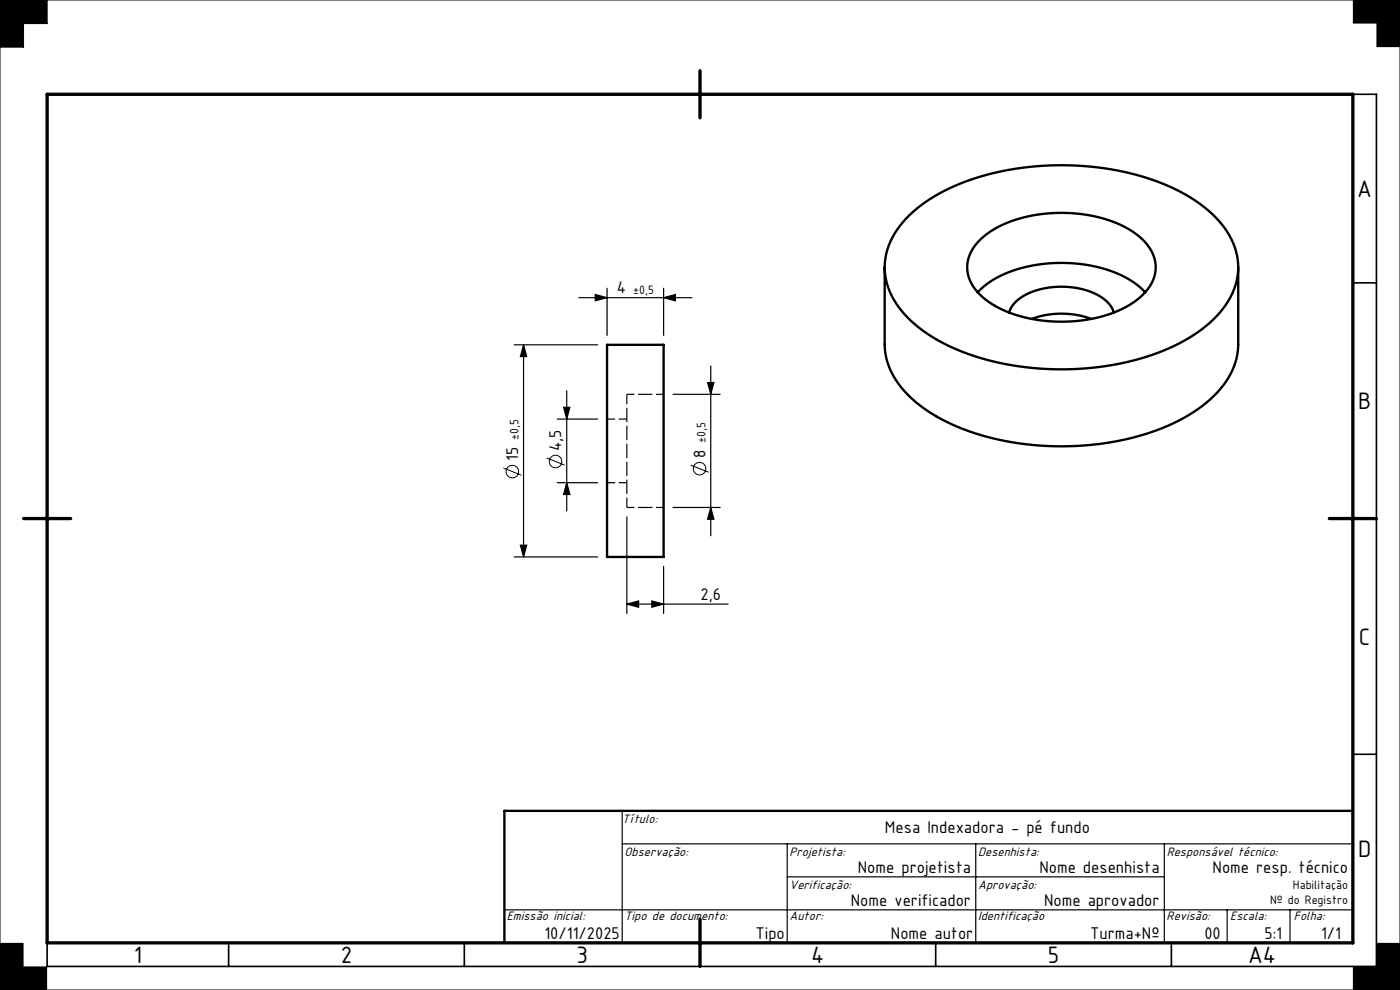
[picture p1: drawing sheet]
<svg xmlns="http://www.w3.org/2000/svg" width="297mm" height="210mm" viewBox="0 0 297 210" stroke-linecap="round" stroke-linejoin="round" font-family="sans-serif">
<g fill="none" stroke="#000" stroke-width=".21">
<path d="M0 0h297v210h-297zM10 0v5h-5v5h-5M148.1 19.6l.8 .8M148.5 19.5v1M148.9 19.6l-.8 .8M148 20h1M106.8 99.3l3.8 1.5M116 97.1l3.8 1.6M146.5 98.7l3.8 1.5M9.5 110h1M9.6 109.6l.8 .8M10 109.5v1"/>
<path d="M10.4 109.6l-.8 .8"/>
<circle cx="117.9" cy="97.9" r="1.33"/>
<circle cx="148.4" cy="99.4" r="1.33"/>
<circle cx="108.7" cy="100" r="1.33"/>
</g>
<g fill="none" stroke="#000" stroke-width=".25">
<path d="M109.1 73.1h17.7M111.1 73.1l.6 2.5h-1.3zM111.1 73.1v45M122.8 63.1h24M126.3 62.5l2.5 .6-2.5 .7zM128.8 61.1v10M140.8 63.1l2.5-.6v1.3zM140.8 61.1v10M150.8 77.6v36M118.2 88.9h8.6M119.6 86.4h1.3l-.7 2.5zM120.2 82.9v25.5"/>
<path d="M142.8 83.6h10M150.1 81.1h1.3l-.6 2.5zM109.1 118.1h17.7M110.4 115.6h1.3l-.6 2.5zM118.2 102.4h8.6M120.2 102.4l.7 2.5h-1.3zM133 109.6v20.5M142.8 107.6h10M150.8 107.6l.6 2.5h-1.3zM133 128.1l2.5-.6v1.3zM133 128.1h21.5M138.3 127.5l2.5 .6-2.5 .7z"/>
<path d="M140.8 120.1v10M132 179h155M132 172v28M167 179v21M207 179v21M247 179v21M107 193h180M167 186h80M260.3 193v7M273.7 193v7"/>
</g>
<path d="M10 20h282v185h-282zM287 20v180h-277M287 60h5M282 110h10M287 160h5M148.5 195v10M48.5 200v5M98.5 200v5M198.5 200v5M248.5 200v5" fill="none" stroke="#000" stroke-width=".35"/>
<path d="M187.7 56.7v16.3a16.1 16.1 0 0 0 6.3 12.1 43.5 43.5 0 0 0 22.2 8.9 59.1 59.1 0 0 0 33.9-4.8 23.3 23.3 0 0 0 11.7-11.4l.5-1.6 .4-2.5v-17M192.9 45.7a39.9 39.9 0 0 1 19.8-9.4 60.6 60.6 0 0 1 35.7 3.4 25.7 25.7 0 0 1 12.8 11 13.6 13.6 0 0 1-2.3 15.5 35.8 35.8 0 0 1-18.5 10.3 60.9 60.9 0 0 1-38.5-2.8 25.7 25.7 0 0 1-12.7-11 13.6 13.6 0 0 1 2.3-15.5zM208.1 50.7a24.8 24.8 0 0 1 15.7-5.5 28.1 28.1 0 0 1 16.9 4.2 8.7 8.7 0 0 1 4.3 8.7 11.7 11.7 0 0 1-6.9 7.4 31.5 31.5 0 0 1-27.1-.6 10.3 10.3 0 0 1-5.8-7.7 8.1 8.1 0 0 1 2.9-6.5zM128.8 73.1h12v45h-12zM207.4 62a21 21 0 0 1 12.3-5.8 30.6 30.6 0 0 1 20.4 3.4l1.3 1 1.5 1.4M214.1 66.3a7.4 7.4 0 0 1 4.8-4.4 17.4 17.4 0 0 1 15 1.3 5.7 5.7 0 0 1 2.4 3.1M218.9 67.7a18.4 18.4 0 0 1 12.6 0M287 172h-180v28" fill="none" stroke="#000" stroke-width=".5"/>
<path d="M148.5 15v10M10 20h277v180h-277zM5 110h10M282 110h10M148.5 195v10" fill="none" stroke="#000" stroke-width=".7"/>
<path d="M0 0v10h5v-5h5v-5zM0 200v10h10v-5h-5v-5zM287 205v5h10v-10h-5v5zM287 0v5h5v5h5v-10z" fill-rule="evenodd" fill="#000"/>
<path d="M133 83.6v24" fill="none" stroke="#000" stroke-width=".25" stroke-dasharray="3 .8" stroke-dashoffset="1" stroke-linecap="butt"/>
<path d="M140.8 83.6h-7.8M133 107.6h7.8" fill="none" stroke="#000" stroke-width=".25" stroke-dasharray="3 .8" stroke-dashoffset="1.4" stroke-linecap="butt"/>
<path d="M133 88.9h-4.2M128.8 102.4h4.2" fill="none" stroke="#000" stroke-width=".25" stroke-dasharray="3 .8" stroke-dashoffset="1.3" stroke-linecap="butt"/>
<g fill="#000">
<path d="M140.8 63.1l2.5-.6v1.3zM126.3 62.5l2.5 .6-2.5 .7z"/>
<path d="M119.6 86.4h1.3l-.7 2.5zM120.2 102.4l.7 2.5h-1.3z"/>
<path d="M110.4 115.6h1.3l-.6 2.5zM111.1 73.1l.6 2.5h-1.3zM150.8 107.6l.6 2.5h-1.3zM150.1 81.1h1.3l-.6 2.5z"/>
<path d="M133 128.1l2.5-.6v1.3zM138.3 127.5l2.5 .6-2.5 .7z"/>
</g>
<g font-size="5.4">
<text x="287.9" y="41.8">A</text>
<text x="288.1" y="86.8">B</text>
<text x="288.3" y="136.8">C</text>
<text x="288.1" y="181.8">D</text>
<text x="28.4" y="204.3">1</text>
<text x="72.3" y="204.3">2</text>
<text x="122.3" y="204.3">3</text>
<text x="172.1" y="204.3">4</text>
<text x="222.3" y="204.3">5</text>
<text x="264.8" y="204.2">A4</text>
</g>
<g font-size="3.9">
<text x="130.8" y="62.2">4</text>
<text x="119.1" y="95.7" transform="rotate(-90 119.1 95.7)">4,5</text>
<text x="109.9" y="97.8" transform="rotate(-90 109.9 97.8)">15</text>
<text x="149.6" y="97.2" transform="rotate(-90 149.6 97.2)">8</text>
<text x="148.6" y="127.2">2,6</text>
<text x="187.7" y="176.6">Mesa Indexadora - pé fundo</text>
<text x="182" y="185.1">Nome projetista</text>
<text x="220.5" y="185.1">Nome desenhista</text>
<text x="257.2" y="185.1">Nome resp. técnico</text>
<text x="180.5" y="192.1">Nome verificador</text>
<text x="221.5" y="192.1">Nome aprovador</text>
<text x="115.5" y="199.1">10/11/2025</text>
<text x="160.3" y="199.1">Tipo</text>
<text x="189" y="199.1">Nome autor</text>
<text x="231.2" y="199.1">Turma+Nº</text>
<text x="255.5" y="199.1">00</text>
<text x="268.2" y="199.1">5:1</text>
<text x="280.3" y="199.1">1/1</text>
</g>
<g font-size="2.9">
<text x="132" y="174.7">Título:</text>
<text x="132.5" y="181.7">Observação:</text>
<text x="167.5" y="181.7">Projetista:</text>
<text x="207.5" y="181.7">Desenhista:</text>
<text x="247.5" y="181.7">Responsável técnico:</text>
<text x="167.5" y="188.7">Verificação:</text>
<text x="207.5" y="188.7">Aprovação:</text>
<text x="107.5" y="195.2">Emissão inicial:</text>
<text x="132.5" y="195.2">Tipo de documento:</text>
<text x="167.5" y="195.2">Autor:</text>
<text x="207.5" y="195.2">Identificação</text>
<text x="247.5" y="195.2">Revisão:</text>
<text x="261" y="195.2">Escala:</text>
<text x="274.5" y="195.2">Folha:</text>
</g>
<g font-size="2.8">
<text x="134.3" y="62.3">±0,5</text>
<text x="110" y="93.3" transform="rotate(-90 110 93.3)">±0,5</text>
<text x="149.7" y="94" transform="rotate(-90 149.7 94)">±0,5</text>
<text x="269.4" y="191.7">Nº do Registro</text>
<text x="274.3" y="188.7">Habilitação</text>
</g>
</svg>
